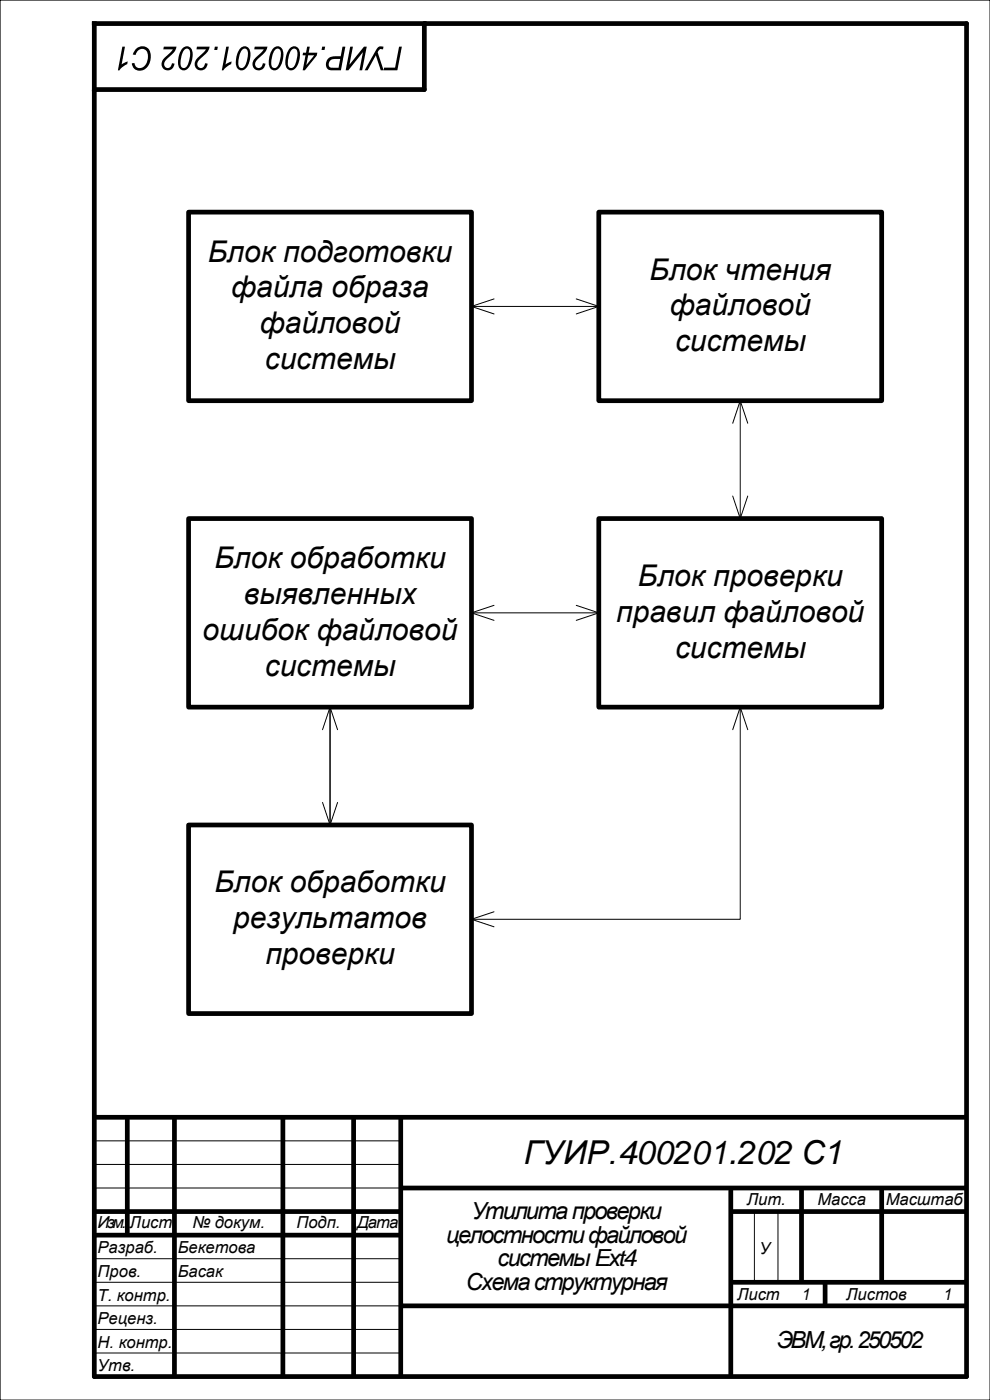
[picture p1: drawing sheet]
<svg xmlns="http://www.w3.org/2000/svg" width="210mm" height="297mm" viewBox="0 0 210 297" stroke-linecap="round" stroke-linejoin="round" font-family="sans-serif">
<path d="M0 0h210v297h-210z" fill="none" stroke="#000" stroke-width=".25"/>
<path d="M20 19h70v-14h115v287h-185z" fill="none" stroke="#000" stroke-width="1"/>
<g fill="none" stroke="#000" stroke-width="1" stroke-linecap="butt">
<path d="M20 237h185M27 237v25M37 237v55M60 237v55M75 237v55M85 237v55M20 257h65M85 252h120M155 252v40M155 257h50M170 252v20M187 252v20"/>
<path d="M20 262h65M85 277h120M155 272h50M175 272v5"/>
</g>
<path d="M20 242h65M20 247h65M20 252h65M160 257v15M165 257v15M20 267h65M20 272h65M20 277h65M20 282h65M20 287h65" fill="none" stroke="#000" stroke-width=".21"/>
<g fill="#000">
<path d="M45.6 9.9h.6l-.1 .7h-.7zM41.8 9.9h2.7a4.7 4.7 0 0 1-2.1 2.7 .97 .97 0 0 0-.5 1.1 .97 .97 0 0 0 .9 .7l.5-.4 .2-.6 .5 .1a1.41 1.41 0 0 1-1.9 1.3 1.41 1.41 0 0 1-.3-2.3l1.9-2h-2zM38.8 10.2a1.21 1.21 0 0 1 1.4-.3 1.21 1.21 0 0 1 .6 1.2 3.7 3.7 0 0 1-1.5 3.8 1.31 1.31 0 0 1-1.5-1.6 4.7 4.7 0 0 1 1-3.1zM39 10.6a4.6 4.6 0 0 0-.5 3.6 .84 .84 0 0 0 .8 .1 .84 .84 0 0 0 .6-.7l.2-.6a2.4 2.4 0 0 0-.2-2.7h-.5zM34.7 9.9h2.7a4.7 4.7 0 0 1-2 2.7 .97 .97 0 0 0-.6 1.1 .97 .97 0 0 0 1 .7l.5-.4 .2-.6 .5 .1a1.41 1.41 0 0 1-2 1.3 1.41 1.41 0 0 1-.3-2.3l2-2h-2.1zM28.7 10.5a1.84 1.84 0 0 1 2.2-.5 1.84 1.84 0 0 1 1.1 2 2.61 2.61 0 0 1-2.7 3l-.6-.2-.6-.7-.1-.7h.5a1.24 1.24 0 0 0 1.1 1.1 1.24 1.24 0 0 0 1.3-.9 2.27 2.27 0 0 0-.3-3.1 1.42 1.42 0 0 0-1.8 1.2l-.6-.1zM25.9 9.9h.6l-.7 3.8 1.3-.7-.1 .6-1.1 .7-.6 .6h-.3z"/>
<path d="M65.1 9.9h.6l-.2 1.3h1.8l-.1 .6-2.5 3.1h-.5l.6-3.2h-.6l.1-.5h.6zM65.4 11.7l-.4 2.1 1.6-2.1zM61.5 10.2a1.21 1.21 0 0 1 1.4-.3 1.21 1.21 0 0 1 .7 1.2 3.7 3.7 0 0 1-1.5 3.8 1.31 1.31 0 0 1-1.6-1.6 4.7 4.7 0 0 1 1-3.1zM61.8 10.6a4.6 4.6 0 0 0-.6 3.6 .84 .84 0 0 0 .9 .1 .84 .84 0 0 0 .5-.7l.2-.6a2.4 2.4 0 0 0-.2-2.7h-.4zM58 10.2a1.21 1.21 0 0 1 1.4-.3 1.21 1.21 0 0 1 .7 1.2 3.7 3.7 0 0 1-1.6 3.8 1.31 1.31 0 0 1-1.5-1.6 4.7 4.7 0 0 1 1-3.1zM58.3 10.6a4.6 4.6 0 0 0-.6 3.6 .84 .84 0 0 0 .9 .1 .84 .84 0 0 0 .5-.7l.2-.6a2.4 2.4 0 0 0-.2-2.7h-.4zM54 9.9h2.7a4.7 4.7 0 0 1-2.1 2.7 .97 .97 0 0 0-.5 1.1 .97 .97 0 0 0 1 .7l.5-.4 .2-.6 .5 .1a1.41 1.41 0 0 1-2 1.3 1.41 1.41 0 0 1-.3-2.3l1.9-2h-2zM51 10.2a1.21 1.21 0 0 1 1.4-.3 1.21 1.21 0 0 1 .7 1.2 3.7 3.7 0 0 1-1.5 3.8 1.31 1.31 0 0 1-1.6-1.6 4.7 4.7 0 0 1 1-3.1zM51.3 10.6a4.6 4.6 0 0 0-.6 3.6 .84 .84 0 0 0 .9 .1 .84 .84 0 0 0 .5-.7l.2-.6a2.4 2.4 0 0 0-.2-2.7h-.4zM48 9.9h.5l-.7 3.8 1.3-.7-.1 .6-1 .7-.6 .6h-.4z"/>
<path d="M84.6 9.9h.6l-.9 5h-2.9l.1-.6h2.3zM80.2 10l.5-.2 .6 .1-.1 .6h-.6l-.5 .6 1.3 3.8h-.6l-1.1-3.2-1.7 3.2h-.7zM74.3 9.9h.6l-.8 3.8 3.1-3.8h.6l-1 5h-.6l.8-3.8-3.1 3.8h-.6zM69.6 12.4l.9-.4 1.8-.1 .3-2h.6l-.9 5h-1.9a1.4 1.4 0 0 1-1.3-1 1.4 1.4 0 0 1 .5-1.5zM70 12.9a.83 .83 0 0 0-.3 1 .83 .83 0 0 0 1 .5h1.1l.4-1.9-1.7 .1zM68.3 9.9h.7l-.2 .7h-.6z"/>
</g>
<path d="M40 45h60v40h-60z" fill-rule="evenodd" fill="#fff"/>
<path d="M40 45h60v40h-60z" fill="none" stroke="#000" stroke-width="1"/>
<path d="M127 110h60v40h-60z" fill-rule="evenodd" fill="#fff"/>
<path d="M90 5h-70v14M127 110h60v40h-60z" fill="none" stroke="#000" stroke-width="1"/>
<path d="M100 65h27M104.8 63.4l-4.8 1.6 4.8 1.6M122.2 63.4l4.8 1.6-4.8 1.6" fill="none" stroke="#000" stroke-width=".21"/>
<path d="M40 110h60v40h-60z" fill-rule="evenodd" fill="#fff"/>
<path d="M40 110h60v40h-60z" fill="none" stroke="#000" stroke-width="1"/>
<path d="M100 130h27M104.8 128.4l-4.8 1.6 4.8 1.6M122.2 128.4l4.8 1.6-4.8 1.6" fill="none" stroke="#000" stroke-width=".21"/>
<path d="M127 45h60v40h-60z" fill-rule="evenodd" fill="#fff"/>
<path d="M127 45h60v40h-60z" fill="none" stroke="#000" stroke-width="1"/>
<path d="M155.4 89.8l1.6-4.8 1.6 4.8M157 85v25M155.4 105.2l1.6 4.8 1.6-4.8" fill="none" stroke="#000" stroke-width=".21"/>
<path d="M40 175h60v40h-60z" fill-rule="evenodd" fill="#fff"/>
<path d="M40 175h60v40h-60z" fill="none" stroke="#000" stroke-width="1"/>
<path d="M68.4 154.8l1.6-4.8 1.6 4.8M70 150v25M155.4 154.8l1.6-4.8 1.6 4.8M157 150v45h-57M68.4 170.2l1.6 4.8 1.6-4.8M104.8 193.4l-4.8 1.6 4.8 1.6" fill="none" stroke="#000" stroke-width=".21"/>
<text font-size="7" x="111.1" y="247">ГУИР.400201.202 С1</text>
<g font-size="6.4">
<text x="43" y="135.7">ошибок файловой</text>
<text x="143.2" y="139.5">системы</text>
<text x="49.5" y="196.9">результатов</text>
</g>
<g font-size="6.3">
<text x="44.1" y="55.5">Блок подготовки</text>
<text x="137.8" y="59.3">Блок чтения</text>
<text x="49.1" y="63.1">файла образа</text>
<text x="55.1" y="70.7">файловой</text>
<text x="142.1" y="66.9">файловой</text>
<text x="143.2" y="74.5">системы</text>
<text x="56.1" y="78.3">системы</text>
<text x="45.5" y="120.5">Блок обработки</text>
<text x="135.3" y="124.3">Блок проверки</text>
<text x="51.7" y="128.1">выявленных</text>
<text x="130.7" y="131.9">правил файловой</text>
<text x="56.1" y="143.4">системы</text>
<text x="45.5" y="189.3">Блок обработки</text>
<text x="56.3" y="204.6">проверки</text>
</g>
<g font-size="5">
<text x="94.7" y="263.6">целостности файловой</text>
<text x="100" y="258.6">Утилита проверки</text>
<text x="105.5" y="268.6">системыExt4</text>
<text x="98.8" y="273.6">Схема структурная</text>
<text x="164.8" y="286">ЭВМ, гр. 250502</text>
</g>
<g font-size="3.5">
<text x="158.4" y="255.6">Лит.</text>
<text x="173.4" y="255.6">Масса</text>
<text x="187.9" y="255.6">Масштаб</text>
<text x="20.7" y="260.6">Изм.</text>
<text x="27.5" y="260.6">Лист</text>
<text x="40.8" y="260.6">№ докум.</text>
<text x="62.9" y="260.6">Подп.</text>
<text x="75.7" y="260.6">Дата</text>
<text x="20.7" y="265.9">Разраб.</text>
<text x="37.7" y="265.9">Бекетова</text>
<text x="161.1" y="265.9">У</text>
<text x="20.7" y="270.9">Пров.</text>
<text x="20.7" y="275.9">Т. контр.</text>
<text x="37.7" y="270.9">Басак</text>
<text x="156.3" y="275.8">Лист</text>
<text x="169.9" y="275.8">1</text>
<text x="179.5" y="275.8">Листов</text>
<text x="199.9" y="275.8">1</text>
<text x="20.7" y="280.9">Реценз.</text>
<text x="20.7" y="285.9">Н. контр.</text>
<text x="20.7" y="290.9">Утв.</text>
</g>
</svg>
